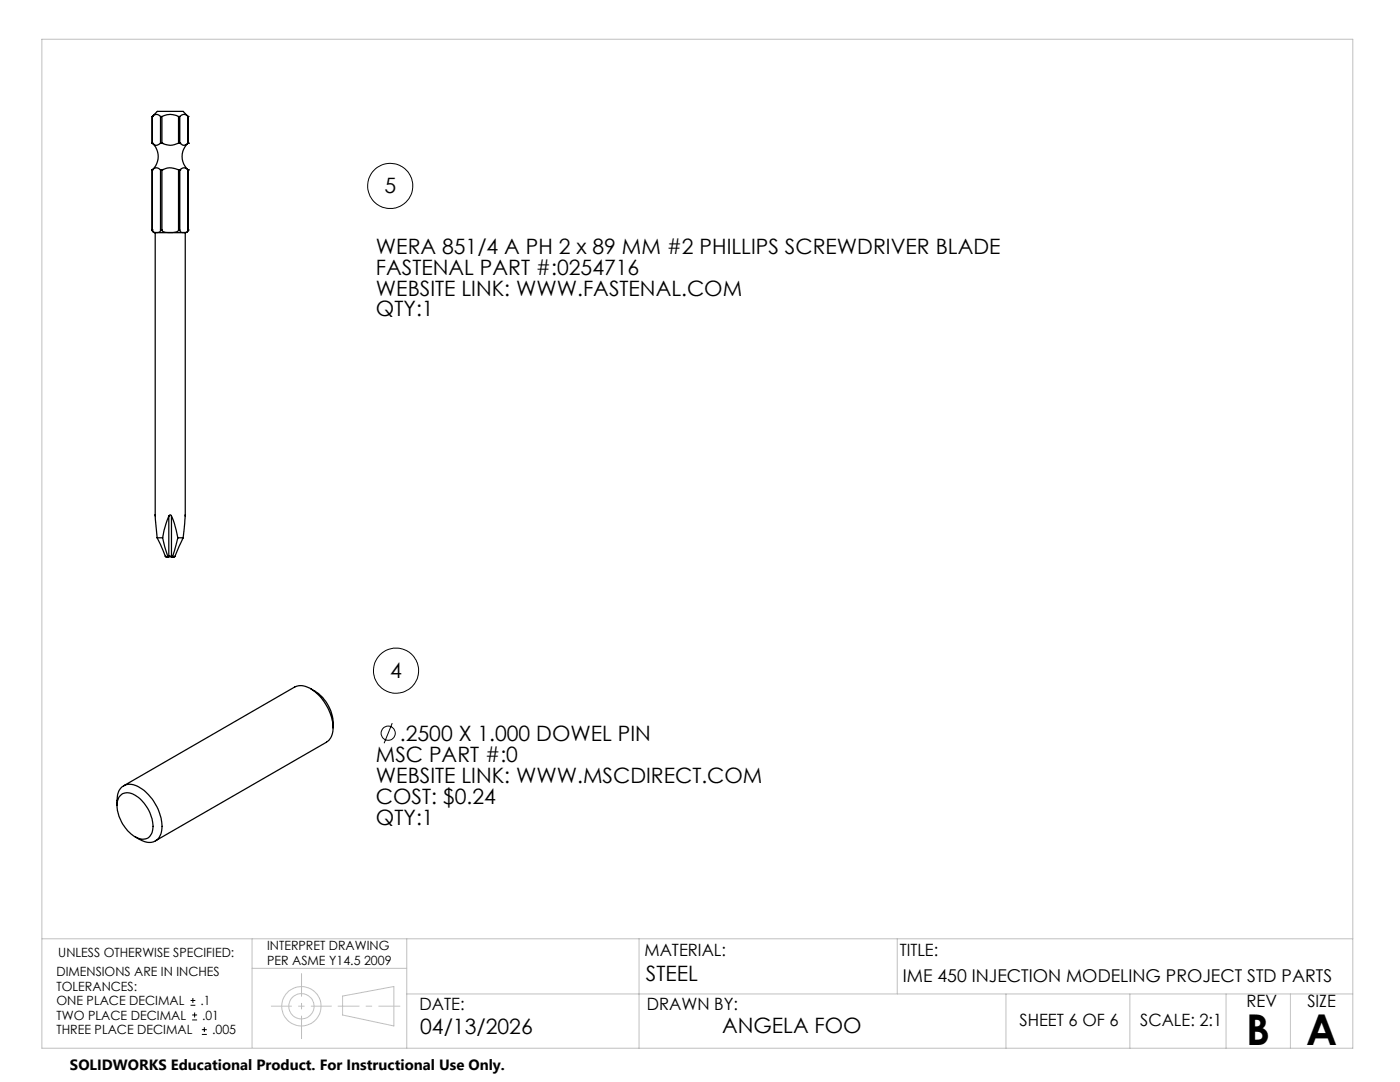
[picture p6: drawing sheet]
<svg xmlns="http://www.w3.org/2000/svg" width="279mm" height="216mm" viewBox="0 0 279 216" stroke-linecap="round" stroke-linejoin="round" font-family="sans-serif">
<g fill="none" stroke="#c0c0c0" stroke-width=".2">
<path d="M8.4 7.8h261.6v201.4h-261.6zM8.4 187.3h261.6M50.3 187.3v21.8M50.3 193.2h30.9M68.4 198.8l10.2-2v7.9l-10.2-2.2zM81.2 198.3h188.8M81.2 187.3v21.9M127.5 187.3v21.9M179.1 187.3v11M200.8 198.3v10.9M225.5 198.3v10.9M244.7 198.3v10.9"/>
<path d="M257.5 198.3v10.9"/>
<circle cx="60.2" cy="200.8" r="2.53"/>
<circle cx="60.2" cy="200.8" r="3.9"/>
</g>
<path d="M60.2 194.2v13.1" fill="none" stroke="#c0c0c0" stroke-width=".2" stroke-dasharray="15.2 1.3 1.3 1.3" stroke-dashoffset="10.6" stroke-linecap="butt"/>
<path d="M54.1 200.8h12.1" fill="none" stroke="#c0c0c0" stroke-width=".2" stroke-dasharray="15.2 1.3 1.3 1.3" stroke-dashoffset="11.1" stroke-linecap="butt"/>
<path d="M67.4 200.8h12.5" fill="none" stroke="#c0c0c0" stroke-width=".2" stroke-dasharray="15.2 1.3 1.3 1.3" stroke-dashoffset="10.9" stroke-linecap="butt"/>
<g fill="none" stroke="#000" stroke-width=".25">
<path d="M30.4 28.6a3.6 3.6 0 0 1 0 5.3M30.4 23.2a1.02 1.02 0 0 1 1.6 0M30.4 23.2h.1M30.4 23.2l1-1h5.1l1 1M30.4 28.6h.1M30.4 33.9h.1M30.4 23.2v5.4M30.4 33.9v12M30.4 33.9a.99 .99 0 0 1 1.6 0M30.4 28.6l.3 .2a.88 .88 0 0 0 1.3-.2M32 33.9h.1M32 23.2h.3"/>
<path d="M32 28.6h.3M32 33.9h.3M32 28.6h.1M32 23.2v5.4M32 33.9v12M32.3 33.9a3.4 3.4 0 0 1 3.3 0M32.3 33.9h.1M32.3 28.6l.7 .2a3.2 3.2 0 0 0 2.6-.2M32.3 23.2a3.5 3.5 0 0 1 3.3 0M32.3 28.6h.1M32.3 23.2v5.4M32.3 33.9v12"/>
<path d="M35.6 33.9h.1M35.6 23.2h.3M35.6 28.6h.1M35.6 33.9h.3M35.6 28.6h.3M35.6 23.2v5.4M35.6 33.9v12M35.9 33.9a1.02 1.02 0 0 1 1.6 0M35.9 33.9h.1M35.9 28.6l.3 .2a.88 .88 0 0 0 1.3-.2M35.9 23.2a1.02 1.02 0 0 1 1.6 0M35.9 28.6h.1"/>
<path d="M35.9 23.2v5.4M35.9 33.9v12M37.5 28.6a3.6 3.6 0 0 0 0 5.3M37.5 33.9h.1M37.5 23.2h.1M37.5 28.6h.1M37.5 23.2v5.4M37.5 33.9v12M30.4 45.9l.2 .4 .3 .1h6.1l.5-.2v-.3M30.4 45.9v.2a1.16 1.16 0 0 0 1.6 0v-.2M30.4 45.9h.1M31 46.4v56.3"/>
<path d="M32 45.9h.3M32.3 45.9v.2a4.1 4.1 0 0 0 3.3-.1v-.1M35.6 45.9h.3M35.9 45.9v.2a1.12 1.12 0 0 0 1.6 0v-.2M37 46.4v56.6M37.5 45.9h.1M31 102.8v-.1l.4 4.6M31.4 107.3h1.1M31.4 107.3l1.6 3.8M32.5 107.3l1 3.7M33 111.1h.5M33.5 111h.2"/>
<path d="M33.5 111v.1M33.5 111.1h.1M33.6 111.1h.7M33.7 103l.2-.3 .3 .3M33.7 111h.5M33.7 103v8M33.7 103l-1 2.8-.2 1.5M33.7 111l-.1 .1M34.2 103v8M34.2 103a15.7 15.7 0 0 1 1.3 4.3M34.2 111h.3M34.2 111l.1 .1"/>
<path d="M34.3 111.1h.2M34.4 111.1h.5M34.4 111.1h.1M34.5 111l-.1 .1M34.9 111.1h-.4M35.5 107.3h1M35.5 107.3l-1 3.7M36.5 107.3l-1.6 3.8M37 103l-.5 4.3M37 102.8v.2M62 137.4a8 8 0 0 1 4.5 7.8M24.1 158.7a2.47 2.47 0 0 1 3.2 .2 7.4 7.4 0 0 1 3.1 7 1.98 1.98 0 0 1-3.1 1.2 7.5 7.5 0 0 1-3.9-7.2l.3-.8z"/>
<path d="M66.5 145.2a9.6 9.6 0 0 0-5.4-8.2 2.73 2.73 0 0 0-2.3 .1l-34.1 19.7M66.5 145.2a3.2 3.2 0 0 1-1.3 2.9l-34.2 19.7M23.4 160.7a4.5 4.5 0 0 1 .8-3.5 2.85 2.85 0 0 1 3.8 0 9.4 9.4 0 0 1 4.2 8.8 2.58 2.58 0 0 1-4.2 1.6l-1-.6"/>
</g>
<g fill="none" stroke="#000" stroke-width=".2">
<path d="M78.3 144.3l-1.6 4M38 199.6h1M38.5 199.1v1M38 200.6h1M38.3 203.5h1M38.3 202.5h1M38.8 202v1M40.3 206.4h1M40.3 205.5h1M40.8 205v.9"/>
<circle cx="77.9" cy="37.1" r="4.5"/>
<circle cx="79" cy="133.8" r="4.5"/>
<circle cx="77.5" cy="146.3" r="1.41"/>
</g>
<g font-size="8.5">
<text x="248.7" y="208.4">B</text>
<text x="260.7" y="208.4">A</text>
</g>
<g font-size="4.2">
<text x="76.7" y="38.6">5</text>
<text x="75" y="50.6">WERA 851/4 A PH 2 x 89 MM #2 PHILLIPS SCREWDRIVER BLADE</text>
<text x="75" y="54.8">FASTENAL PART #:0254716</text>
<text x="75" y="59">WEBSITE LINK: WWW.FASTENAL.COM</text>
<text x="75" y="63.1">QTY:1</text>
<text x="77.9" y="135.3">4</text>
<text x="79.8" y="147.9">.2500 X 1.000 DOWEL PIN</text>
<text x="75" y="152.1">MSC PART #:0</text>
<text x="75" y="156.2">WEBSITE LINK: WWW.MSCDIRECT.COM</text>
<text x="75" y="160.4">COST: $0.24</text>
<text x="75" y="164.6">QTY:1</text>
<text x="128.9" y="195.7">STEEL</text>
<text x="83.9" y="206.3">04/13/2026</text>
<text x="144.1" y="206.2">ANGELA FOO</text>
</g>
<text font-size="3.5" x="180.2" y="196">IME 450 INJECTION MODELING PROJECT STD PARTS</text>
<g font-size="3.4">
<text x="128.6" y="190.8">MATERIAL:</text>
<text x="179.6" y="190.8">TITLE:</text>
<text x="83.7" y="201.6">DATE:</text>
<text x="129.1" y="201.6">DRAWN BY:</text>
<text x="248.8" y="201">REV</text>
<text x="260.9" y="201">SIZE</text>
<text x="203.4" y="204.6">SHEET 6 OF 6</text>
<text x="227.6" y="204.6">SCALE: 2:1</text>
</g>
<text font-size="3" x="14" y="213.5">SOLIDWORKS Educational Product. For Instructional Use Only.</text>
<g font-size="2.5">
<text x="11.6" y="190.9">UNLESS OTHERWISE SPECIFIED:</text>
<text x="53.3" y="189.6">INTERPRET DRAWING</text>
<text x="11.3" y="194.8">DIMENSIONS ARE IN INCHES</text>
<text x="11.3" y="197.7">TOLERANCES:</text>
<text x="53.3" y="192.5">PER ASME Y14.5 2009</text>
<text x="11.3" y="200.6">ONE PLACE DECIMAL</text>
<text x="11.3" y="203.5">TWO PLACE DECIMAL</text>
<text x="40" y="200.6">.1</text>
<text x="40.3" y="203.5">.01</text>
<text x="11.3" y="206.4">THREE PLACE DECIMAL</text>
<text x="42.3" y="206.4">.005</text>
</g>
</svg>
